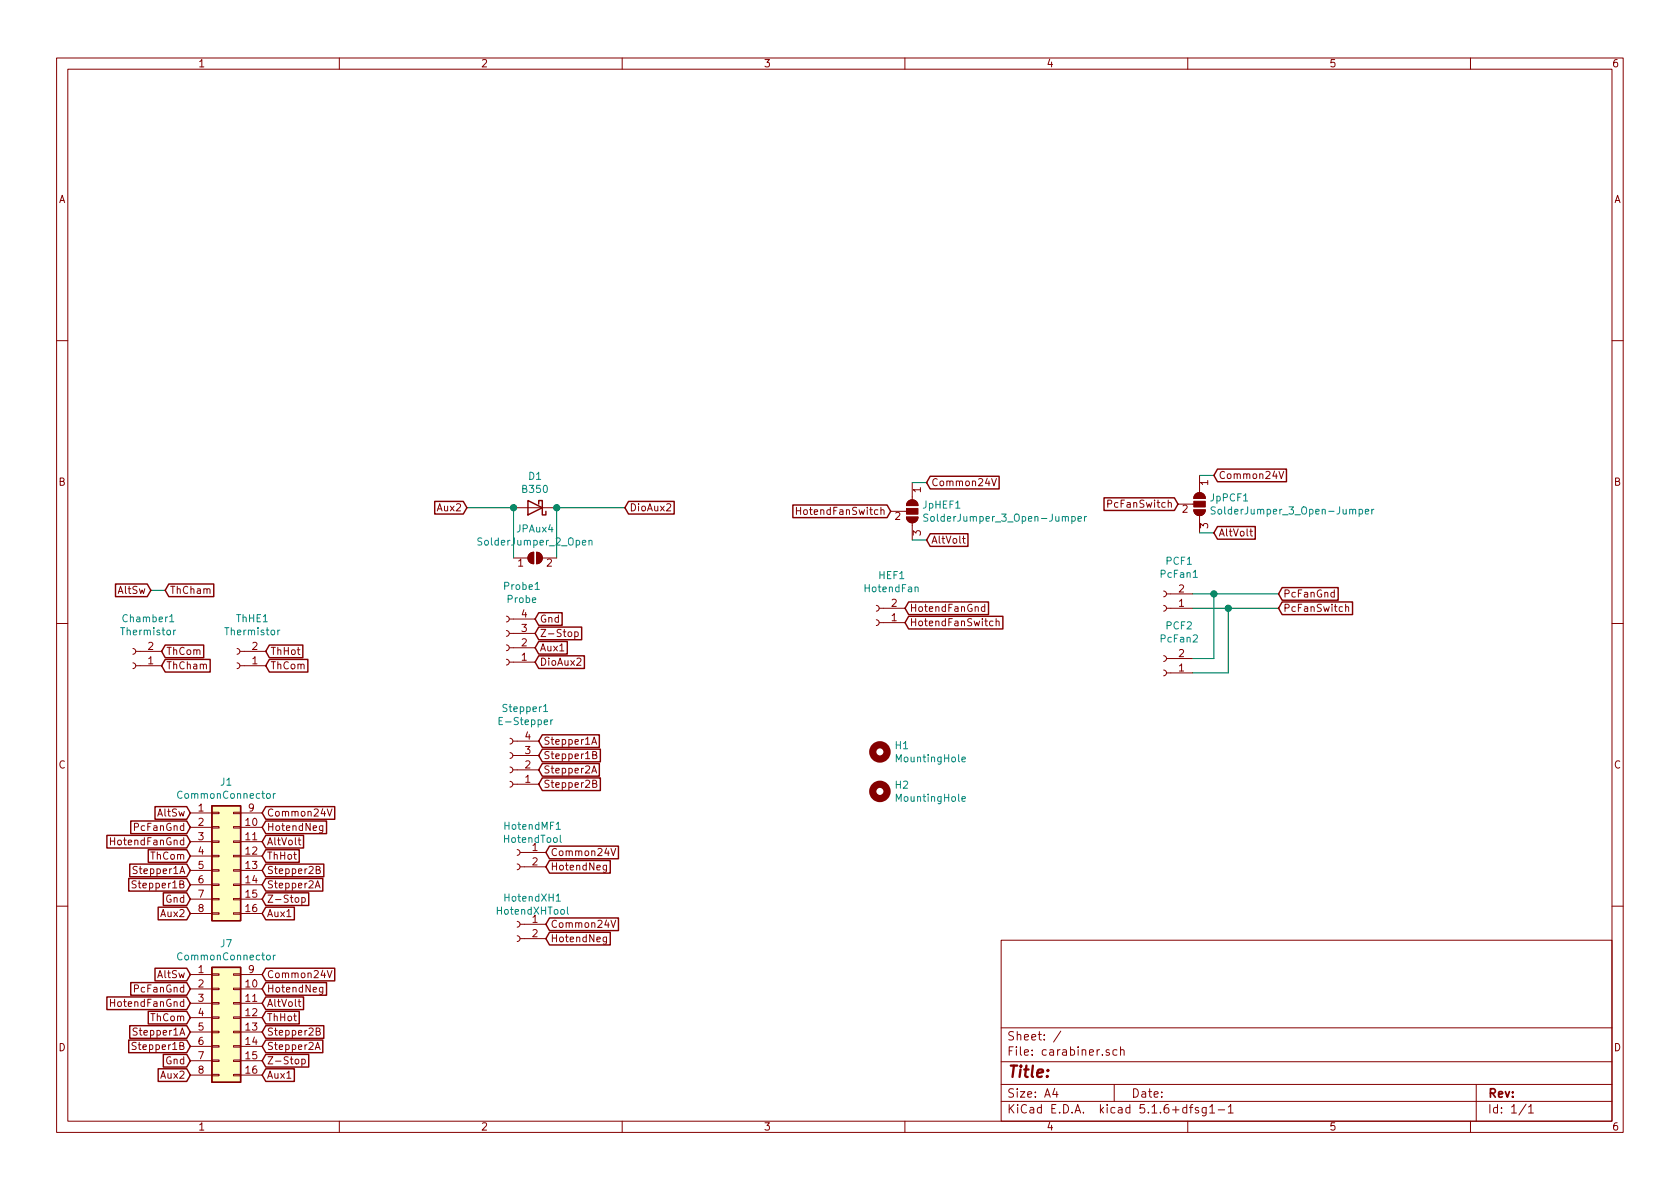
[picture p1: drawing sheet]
EESchema Schematic File Version 4
EELAYER 30 0
EELAYER END
$Descr A4 11693 8268
encoding utf-8
Sheet 1 1
Title ""
Date ""
Rev ""
Comp ""
Comment1 ""
Comment2 ""
Comment3 ""
Comment4 ""
$EndDescr
$Comp
L climber-rescue:Conn_01x02_Female-Connector PCF1
U 1 1
P 8100 4225
F 0 "PCF1" H 7992 3900 50  0000 C CNN
F 1 "PcFan1" H 7992 3991 50  0000 C CNN
F 2 "Connector_JST:JST_XH_B2B-XH-A_1x02_P2.50mm_Vertical" H 8100 4225 50  0001 C CNN
F 3 "~" H 8100 4225 50  0001 C CNN
	1    8100 4225
	-1   0    0    1   
$EndComp
$Comp
L climber-rescue:Conn_01x02_Female-Connector PCF2
U 1 1
P 8100 4675
F 0 "PCF2" H 7992 4350 50  0000 C CNN
F 1 "PcFan2" H 7992 4441 50  0000 C CNN
F 2 "Connector_JST:JST_XH_B2B-XH-A_1x02_P2.50mm_Vertical" H 8100 4675 50  0001 C CNN
F 3 "~" H 8100 4675 50  0001 C CNN
	1    8100 4675
	-1   0    0    1   
$EndComp
Wire Wire Line
	8300 4125 8450 4125
Wire Wire Line
	8450 4125 8450 4575
Wire Wire Line
	8450 4575 8300 4575
Wire Wire Line
	8300 4225 8550 4225
Wire Wire Line
	8550 4225 8550 4675
Wire Wire Line
	8550 4675 8300 4675
Connection ~ 8550 4225
Wire Wire Line
	8550 4225 8900 4225
Wire Wire Line
	8450 4125 8900 4125
Connection ~ 8450 4125
Text GLabel 8900 4125 2    50   Input ~ 0
PcFanGnd
Text GLabel 8900 4225 2    50   Input ~ 0
PcFanSwitch
Text GLabel 8200 3500 0    50   Input ~ 0
PcFanSwitch
$Comp
L climber-rescue:Conn_01x02_Female-Connector HEF1
U 1 1
P 6100 4325
F 0 "HEF1" H 5992 4000 50  0000 C CNN
F 1 "HotendFan" H 5992 4091 50  0000 C CNN
F 2 "Connector_JST:JST_XH_B2B-XH-A_1x02_P2.50mm_Vertical" H 6100 4325 50  0001 C CNN
F 3 "~" H 6100 4325 50  0001 C CNN
	1    6100 4325
	-1   0    0    1   
$EndComp
Text GLabel 6300 4225 2    50   Input ~ 0
HotendFanGnd
Text GLabel 6300 4325 2    50   Input ~ 0
HotendFanSwitch
$Comp
L climber-rescue:Conn_01x02_Female-Connector ThHE1
U 1 1
P 1650 4625
F 0 "ThHE1" H 1542 4300 50  0000 C CNN
F 1 "Thermistor" H 1542 4391 50  0000 C CNN
F 2 "Connector_JST:JST_XH_B2B-XH-A_1x02_P2.50mm_Vertical" H 1650 4625 50  0001 C CNN
F 3 "~" H 1650 4625 50  0001 C CNN
	1    1650 4625
	-1   0    0    1   
$EndComp
Text GLabel 1850 4525 2    50   Input ~ 0
ThHot
Text GLabel 1850 4625 2    50   Input ~ 0
ThCom
$Comp
L climber-rescue:Conn_01x04_Female-Connector Probe1
U 1 1
P 3525 4500
F 0 "Probe1" H 3417 4075 50  0000 C CNN
F 1 "Probe" H 3417 4166 50  0000 C CNN
F 2 "Connector_JST:JST_XH_B4B-XH-A_1x04_P2.50mm_Vertical" H 3525 4500 50  0001 C CNN
F 3 "~" H 3525 4500 50  0001 C CNN
	1    3525 4500
	-1   0    0    1   
$EndComp
Text GLabel 3725 4300 2    50   Input ~ 0
Gnd
Text GLabel 3725 4400 2    50   Input ~ 0
Z-Stop
$Comp
L climber-rescue:Conn_01x04_Female-Connector Stepper1
U 1 1
P 3550 5350
F 0 "Stepper1" H 3442 4925 50  0000 C CNN
F 1 "E-Stepper" H 3442 5016 50  0000 C CNN
F 2 "Connector_JST:JST_XH_B4B-XH-A_1x04_P2.50mm_Vertical" H 3550 5350 50  0001 C CNN
F 3 "~" H 3550 5350 50  0001 C CNN
	1    3550 5350
	-1   0    0    1   
$EndComp
Text GLabel 3750 5150 2    50   Input ~ 0
Stepper1A
Text GLabel 3750 5250 2    50   Input ~ 0
Stepper1B
Text GLabel 3750 5350 2    50   Input ~ 0
Stepper2A
Text GLabel 3750 5450 2    50   Input ~ 0
Stepper2B
Text GLabel 1825 6775 2    50   Input ~ 0
Common24V
Text GLabel 1325 6775 0    50   Input ~ 0
AltSw
Text GLabel 1325 7275 0    50   Input ~ 0
Stepper1B
Text GLabel 1825 7175 2    50   Input ~ 0
Stepper2B
Text GLabel 1825 7375 2    50   Input ~ 0
Z-Stop
Text GLabel 1325 7375 0    50   Input ~ 0
Gnd
$Comp
L climber-rescue:Conn_02x08_Top_Bottom-Connector_Generic J7
U 1 1
P 1525 7075
F 0 "J7" H 1575 7592 50  0000 C CNN
F 1 "CommonConnector" H 1575 7501 50  0000 C CNN
F 2 "Connector_Molex:Molex_Micro-Fit_3.0_43045-1600_2x08_P3.00mm_Horizontal" H 1525 7075 50  0001 C CNN
F 3 "~" H 1525 7075 50  0001 C CNN
	1    1525 7075
	1    0    0    -1  
$EndComp
$Comp
L climber-rescue:Conn_01x02_Female-Connector HotendMF1
U 1 1
P 3600 5925
F 0 "HotendMF1" H 3492 6110 50  0000 C CNN
F 1 "HotendTool" H 3492 6019 50  0000 C CNN
F 2 "Connector_Molex:Molex_Micro-Fit_3.0_43650-0215_1x02_P3.00mm_Vertical" H 3600 5925 50  0001 C CNN
F 3 "~" H 3600 5925 50  0001 C CNN
	1    3600 5925
	-1   0    0    -1  
$EndComp
Text GLabel 1825 7275 2    50   Input ~ 0
Stepper2A
Text GLabel 1325 7175 0    50   Input ~ 0
Stepper1A
Text GLabel 1825 6875 2    50   Input ~ 0
HotendNeg
Text GLabel 3800 6025 2    50   Input ~ 0
HotendNeg
Text GLabel 3800 5925 2    50   Input ~ 0
Common24V
Text GLabel 1325 6875 0    50   Input ~ 0
PcFanGnd
Text GLabel 1325 6975 0    50   Input ~ 0
HotendFanGnd
$Comp
L Mechanical:MountingHole H1
U 1 1
P 6125 5225
F 0 "H1" H 6225 5271 50  0000 L CNN
F 1 "MountingHole" H 6225 5180 50  0000 L CNN
F 2 "MountingHole:MountingHole_3.2mm_M3_DIN965_Pad" H 6125 5225 50  0001 C CNN
F 3 "~" H 6125 5225 50  0001 C CNN
	1    6125 5225
	1    0    0    -1  
$EndComp
$Comp
L Mechanical:MountingHole H2
U 1 1
P 6125 5500
F 0 "H2" H 6225 5546 50  0000 L CNN
F 1 "MountingHole" H 6225 5455 50  0000 L CNN
F 2 "MountingHole:MountingHole_3.2mm_M3_DIN965_Pad" H 6125 5500 50  0001 C CNN
F 3 "~" H 6125 5500 50  0001 C CNN
	1    6125 5500
	1    0    0    -1  
$EndComp
Text GLabel 1825 7475 2    50   Input ~ 0
Aux1
Text GLabel 1325 7475 0    50   Input ~ 0
Aux2
Text GLabel 3725 4500 2    50   Input ~ 0
Aux1
Text GLabel 3250 3525 0    50   Input ~ 0
Aux2
$Comp
L climber-rescue:Conn_01x02_Female-Connector Chamber1
U 1 1
P 925 4625
F 0 "Chamber1" H 817 4300 50  0000 C CNN
F 1 "Thermistor" H 817 4391 50  0000 C CNN
F 2 "carabiner-footprints:1206_3216_HandSolder_Hole" H 925 4625 50  0001 C CNN
F 3 "~" H 925 4625 50  0001 C CNN
	1    925  4625
	-1   0    0    1   
$EndComp
Text GLabel 1125 4525 2    50   Input ~ 0
ThCom
$Comp
L Diode:B350 D1
U 1 1
P 3725 3525
F 0 "D1" H 3725 3309 50  0000 C CNN
F 1 "B350" H 3725 3400 50  0000 C CNN
F 2 "Diode_THT:D_DO-35_SOD27_P7.62mm_Horizontal" H 3725 3350 50  0001 C CNN
F 3 "http://www.jameco.com/Jameco/Products/ProdDS/1538777.pdf" H 3725 3525 50  0001 C CNN
	1    3725 3525
	-1   0    0    1   
$EndComp
$Comp
L Jumper:SolderJumper_2_Open JPAux4
U 1 1
P 3725 3875
F 0 "JPAux4" H 3725 4080 50  0000 C CNN
F 1 "SolderJumper_2_Open" H 3725 3989 50  0000 C CNN
F 2 "Jumper:SolderJumper-2_P1.3mm_Open_TrianglePad1.0x1.5mm" H 3725 3875 50  0001 C CNN
F 3 "~" H 3725 3875 50  0001 C CNN
	1    3725 3875
	1    0    0    -1  
$EndComp
Text GLabel 4350 3525 2    50   Input ~ 0
DioAux2
Text GLabel 3725 4600 2    50   Input ~ 0
DioAux2
Wire Wire Line
	3250 3525 3575 3525
Wire Wire Line
	3575 3525 3575 3875
Connection ~ 3575 3525
Wire Wire Line
	3875 3525 3875 3875
Wire Wire Line
	3875 3525 4350 3525
Connection ~ 3875 3525
Text GLabel 1125 4625 2    50   Input ~ 0
ThCham
Text GLabel 1825 7075 2    50   Input ~ 0
ThHot
Text GLabel 1325 7075 0    50   Input ~ 0
ThCom
Text GLabel 1050 4100 0    50   Input ~ 0
AltSw
Text GLabel 1150 4100 2    50   Input ~ 0
ThCham
$Comp
L climber-rescue:SolderJumper_3_Open-Jumper JpPCF1
U 1 1
P 8350 3500
F 0 "JpPCF1" V 8304 3568 50  0000 L CNN
F 1 "SolderJumper_3_Open-Jumper" V 8395 3568 50  0000 L CNN
F 2 "Jumper:SolderJumper-3_P1.3mm_Open_RoundedPad1.0x1.5mm_NumberLabels" H 8350 3500 50  0001 C CNN
F 3 "" H 8350 3500 50  0001 C CNN
	1    8350 3500
	0    1    1    0   
$EndComp
Text GLabel 8450 3300 2    50   Input ~ 0
Common24V
Text GLabel 8450 3700 2    50   Input ~ 0
AltVolt
Wire Wire Line
	8450 3300 8350 3300
Wire Wire Line
	8350 3700 8450 3700
Text GLabel 6200 3550 0    50   Input ~ 0
HotendFanSwitch
$Comp
L climber-rescue:SolderJumper_3_Open-Jumper JpHEF1
U 1 1
P 6350 3550
F 0 "JpHEF1" V 6304 3618 50  0000 L CNN
F 1 "SolderJumper_3_Open-Jumper" V 6395 3618 50  0000 L CNN
F 2 "Jumper:SolderJumper-3_P1.3mm_Open_RoundedPad1.0x1.5mm_NumberLabels" H 6350 3550 50  0001 C CNN
F 3 "" H 6350 3550 50  0001 C CNN
	1    6350 3550
	0    1    1    0   
$EndComp
Text GLabel 6450 3350 2    50   Input ~ 0
Common24V
Text GLabel 6450 3750 2    50   Input ~ 0
AltVolt
Wire Wire Line
	6450 3350 6350 3350
Wire Wire Line
	6350 3750 6450 3750
Text GLabel 1825 6975 2    50   Input ~ 0
AltVolt
$Comp
L climber-rescue:Conn_01x02_Female-Connector HotendXH1
U 1 1
P 3600 6425
F 0 "HotendXH1" H 3492 6610 50  0000 C CNN
F 1 "HotendXHTool" H 3492 6519 50  0000 C CNN
F 2 "Connector_JST:JST_XH_B2B-XH-A_1x02_P2.50mm_Vertical" H 3600 6425 50  0001 C CNN
F 3 "~" H 3600 6425 50  0001 C CNN
	1    3600 6425
	-1   0    0    -1  
$EndComp
Text GLabel 3800 6525 2    50   Input ~ 0
HotendNeg
Text GLabel 3800 6425 2    50   Input ~ 0
Common24V
Text GLabel 1825 5650 2    50   Input ~ 0
Common24V
Text GLabel 1325 5650 0    50   Input ~ 0
AltSw
Text GLabel 1325 6150 0    50   Input ~ 0
Stepper1B
Text GLabel 1825 6050 2    50   Input ~ 0
Stepper2B
Text GLabel 1825 6250 2    50   Input ~ 0
Z-Stop
Text GLabel 1325 6250 0    50   Input ~ 0
Gnd
$Comp
L climber-rescue:Conn_02x08_Top_Bottom-Connector_Generic J1
U 1 1
P 1525 5950
F 0 "J1" H 1575 6467 50  0000 C CNN
F 1 "CommonConnector" H 1575 6376 50  0000 C CNN
F 2 "Connector_Molex:Molex_Micro-Fit_3.0_43045-1612_2x08_P3.00mm_Vertical" H 1525 5950 50  0001 C CNN
F 3 "~" H 1525 5950 50  0001 C CNN
	1    1525 5950
	1    0    0    -1  
$EndComp
Text GLabel 1825 6150 2    50   Input ~ 0
Stepper2A
Text GLabel 1325 6050 0    50   Input ~ 0
Stepper1A
Text GLabel 1825 5750 2    50   Input ~ 0
HotendNeg
Text GLabel 1325 5750 0    50   Input ~ 0
PcFanGnd
Text GLabel 1325 5850 0    50   Input ~ 0
HotendFanGnd
Text GLabel 1825 6350 2    50   Input ~ 0
Aux1
Text GLabel 1325 6350 0    50   Input ~ 0
Aux2
Text GLabel 1825 5950 2    50   Input ~ 0
ThHot
Text GLabel 1325 5950 0    50   Input ~ 0
ThCom
Text GLabel 1825 5850 2    50   Input ~ 0
AltVolt
Wire Wire Line
	1050 4100 1150 4100
$EndSCHEMATC
